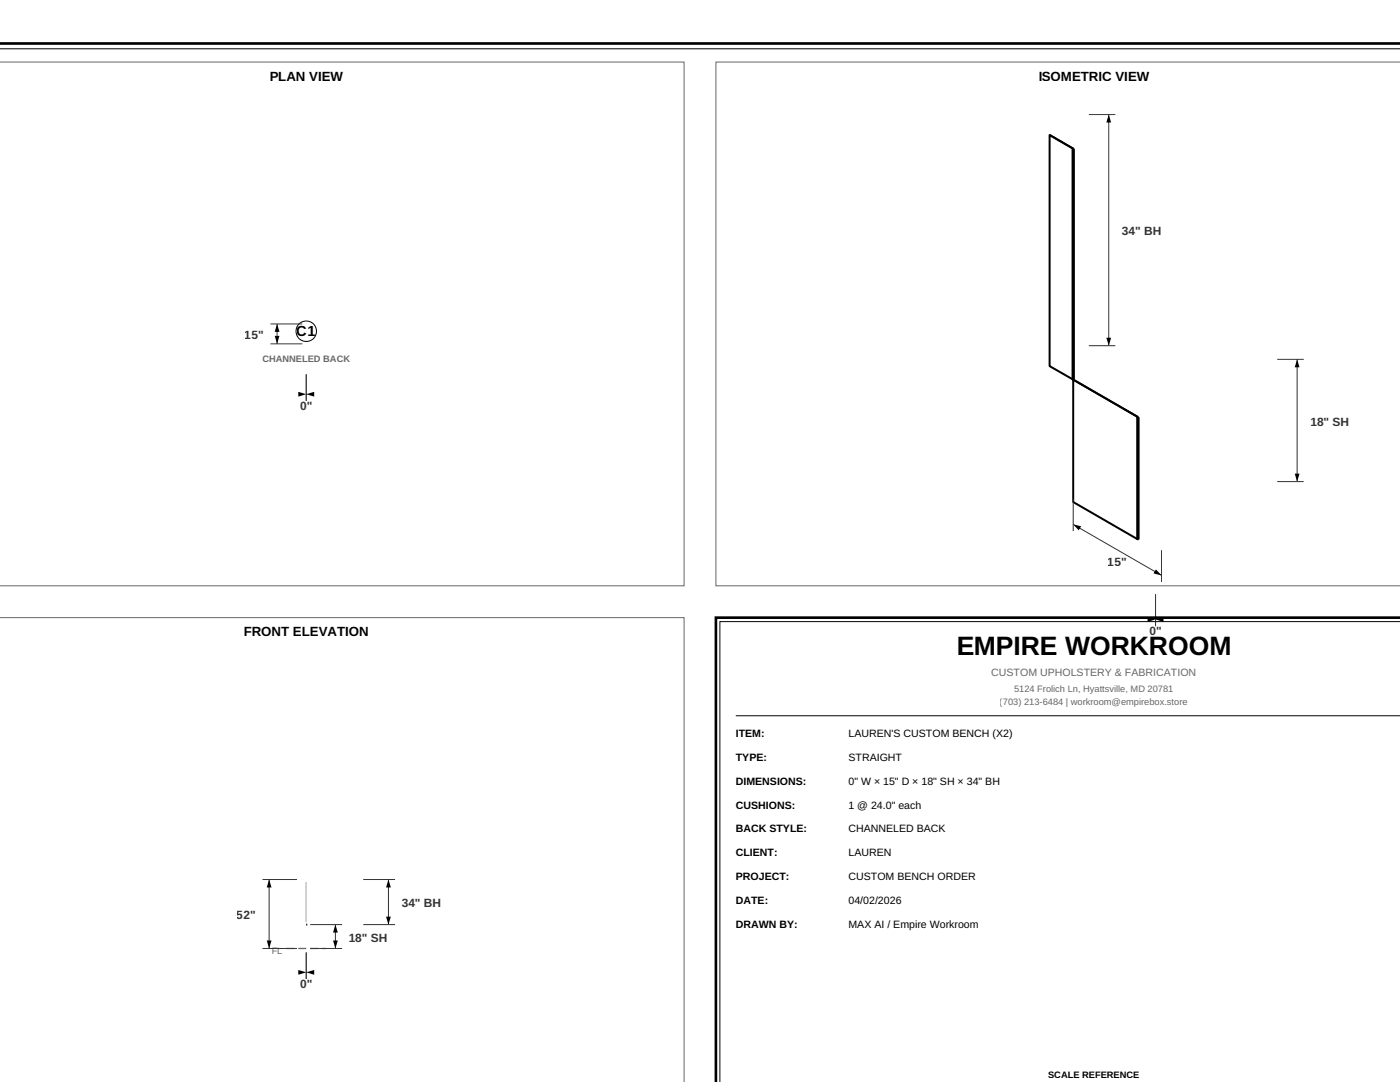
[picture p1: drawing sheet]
<svg xmlns="http://www.w3.org/2000/svg" width="279mm" height="216mm" viewBox="0 0 279 216" stroke-linecap="round" stroke-linejoin="round" font-family="sans-serif">
<path d="M-.1 8.7h279.5" fill="none" stroke="#000" stroke-width=".53"/>
<path d="M-.1 9.7h279.5" fill="none" stroke="#000" stroke-width=".2"/>
<path d="M-.1 12.4h136.6v104.5h-136.6" fill="none" stroke="#666" stroke-width=".2"/>
<circle cx="61.1" cy="66.1" r="2.04" fill="#fff" stroke="#000" stroke-width=".2"/>
<g fill="#000" stroke="#333" stroke-width=".2">
<path d="M217.3 22.9h5.3zM55.3 64.6v4zM54 64.6h6.3zM54 68.6h6.3zM61.1 74.7v5.3zM217.3 69h5.3zM221.3 22.9v46.1zM254.9 71.7h5.3zM214.2 99.6v6.4zM254.9 96.1h5.3zM258.9 71.7v24.4zM230.6 118.6v6.3z"/>
<path d="M231.8 109.8v6.3zM214.2 104.6l17.6 10.2zM52.4 175.5h6.9zM72.5 175.5h6.3zM53.7 175.5v13.8zM52.4 189.3h6.9zM61.1 190.1v5.2zM61.9 189.3h6.4zM61.9 184.5h6.4zM66.9 184.5v4.8zM72.5 184.5h6.3zM77.5 175.5v9z"/>
</g>
<g fill="#000">
<path d="M221.3 22.9l.4 1.5h-.9zM55.3 64.6l.5 1.6h-1zM54.8 67h1l-.5 1.6zM59.5 78.2l1.6 .5-1.6 .4zM61.1 78.7l1.6-.5v.9zM220.8 67.4h.9l-.4 1.6zM258.9 71.7l.4 1.6h-.9zM258.4 94.5h.9l-.4 1.6zM214.2 104.6l1.6 .4-.5 .8zM230.7 113.6l1.1 1.2-1.6-.4zM229 123.1l1.6 .5-1.6 .5zM230.6 123.6l1.6-.5v1z"/>
<path d="M53.7 175.5l.5 1.6h-1zM77.5 175.5l.5 1.6h-1zM53.2 187.7h1l-.5 1.6zM59.5 193.5l1.6 .5-1.6 .5zM61.1 194l1.6-.5v1zM66.9 184.5l.5 1.6h-.9zM66.5 187.7h.9l-.5 1.6zM77 182.9h1l-.5 1.6z"/>
</g>
<path d="M142.9 12.4v104.5h136.5M142.9 12.4h.1M142.9 12.4h136.5M-.1 123.2h136.6v92.7" fill="none" stroke="#666" stroke-width=".2"/>
<path d="M214.2 29.7v46.1zM227.1 83.2v24.4z" fill="none" stroke="#000" stroke-width=".66" stroke-linecap="butt"/>
<path d="M209.5 26.9l4.7 2.8zM209.5 26.9l4.7 2.8v46.1l-4.7-2.7zM214.2 75.8l12.9 7.4zM214.2 75.8l12.9 7.4v24.4l-12.9-7.4z" fill="none" stroke="#000" stroke-width=".4"/>
<path d="M214.2 31v43.4zM146.8 142.8h132.6z" fill="#000" stroke="#000" stroke-width=".2"/>
<path d="M57.1 189.3h8z" fill="#000" stroke="#666" stroke-width=".26" stroke-dasharray="1.6 .8" stroke-linecap="butt"/>
<path d="M61.1 176v8z" fill="#000" stroke="#ccc" stroke-width=".2"/>
<path d="M279.4 123.2h-136.5v92.7" fill="none" stroke="#000" stroke-width=".53"/>
<path d="M279.4 124h-135.7v91.9" fill="none" stroke="#000" stroke-width=".2"/>
<text font-size="5.3" x="190.8" y="130.7">EMPIRE WORKROOM</text>
<text font-size="2.9" x="59.3" y="67.1">C1</text>
<g font-size="2.6">
<text x="53.8" y="16.1">PLAN VIEW</text>
<text x="207.2" y="16.1">ISOMETRIC VIEW</text>
<text x="48.6" y="126.9">FRONT ELEVATION</text>
</g>
<g font-size="2.4" fill="#333">
<text x="223.9" y="47">34&quot; BH</text>
<text x="48.9" y="67.7">15&quot;</text>
<text x="59.9" y="81.8">0&quot;</text>
<text x="261.5" y="85">18&quot; SH</text>
<text x="221.1" y="112.9">15&quot;</text>
<text x="229.4" y="126.8">0&quot;</text>
<text x="47.3" y="183.4">52&quot;</text>
<text x="80.2" y="181.1">34&quot; BH</text>
<text x="69.6" y="187.9">18&quot; SH</text>
<text x="59.9" y="197.2">0&quot;</text>
</g>
<text font-size="2.1" fill="#666" x="197.8" y="134.9">CUSTOM UPHOLSTERY &amp; FABRICATION</text>
<g font-size="2.1">
<text x="146.8" y="147.1">ITEM:</text>
<text x="169.3" y="147.1">LAUREN'S CUSTOM BENCH (X2)</text>
<text x="146.8" y="151.8">TYPE:</text>
<text x="169.3" y="151.8">STRAIGHT</text>
<text x="146.8" y="156.6">DIMENSIONS:</text>
<text x="146.8" y="161.3">CUSHIONS:</text>
<text x="169.3" y="156.6">0&quot; W × 15&quot; D × 18&quot; SH × 34&quot; BH</text>
<text x="169.3" y="161.3">1 @ 24.0&quot; each</text>
<text x="146.8" y="166.1">BACK STYLE:</text>
<text x="169.3" y="166.1">CHANNELED BACK</text>
<text x="146.8" y="170.9">CLIENT:</text>
<text x="169.3" y="170.9">LAUREN</text>
<text x="146.8" y="175.6">PROJECT:</text>
<text x="169.3" y="175.6">CUSTOM BENCH ORDER</text>
<text x="146.8" y="180.4">DATE:</text>
<text x="146.8" y="185.2">DRAWN BY:</text>
<text x="169.3" y="180.4">04/02/2026</text>
<text x="169.3" y="185.2">MAX AI / Empire Workroom</text>
</g>
<g font-size="1.9" fill="#666">
<text x="52.4" y="72.3">CHANNELED BACK</text>
<text x="199.5" y="140.7">(703) 213-6484 | workroom@empirebox.store</text>
<text x="202.4" y="138.1">5124 Frolich Ln, Hyattsville, MD 20781</text>
<text x="54.2" y="190.3">FL</text>
</g>
<text font-size="1.9" x="209.2" y="215.1">SCALE REFERENCE</text>
</svg>
